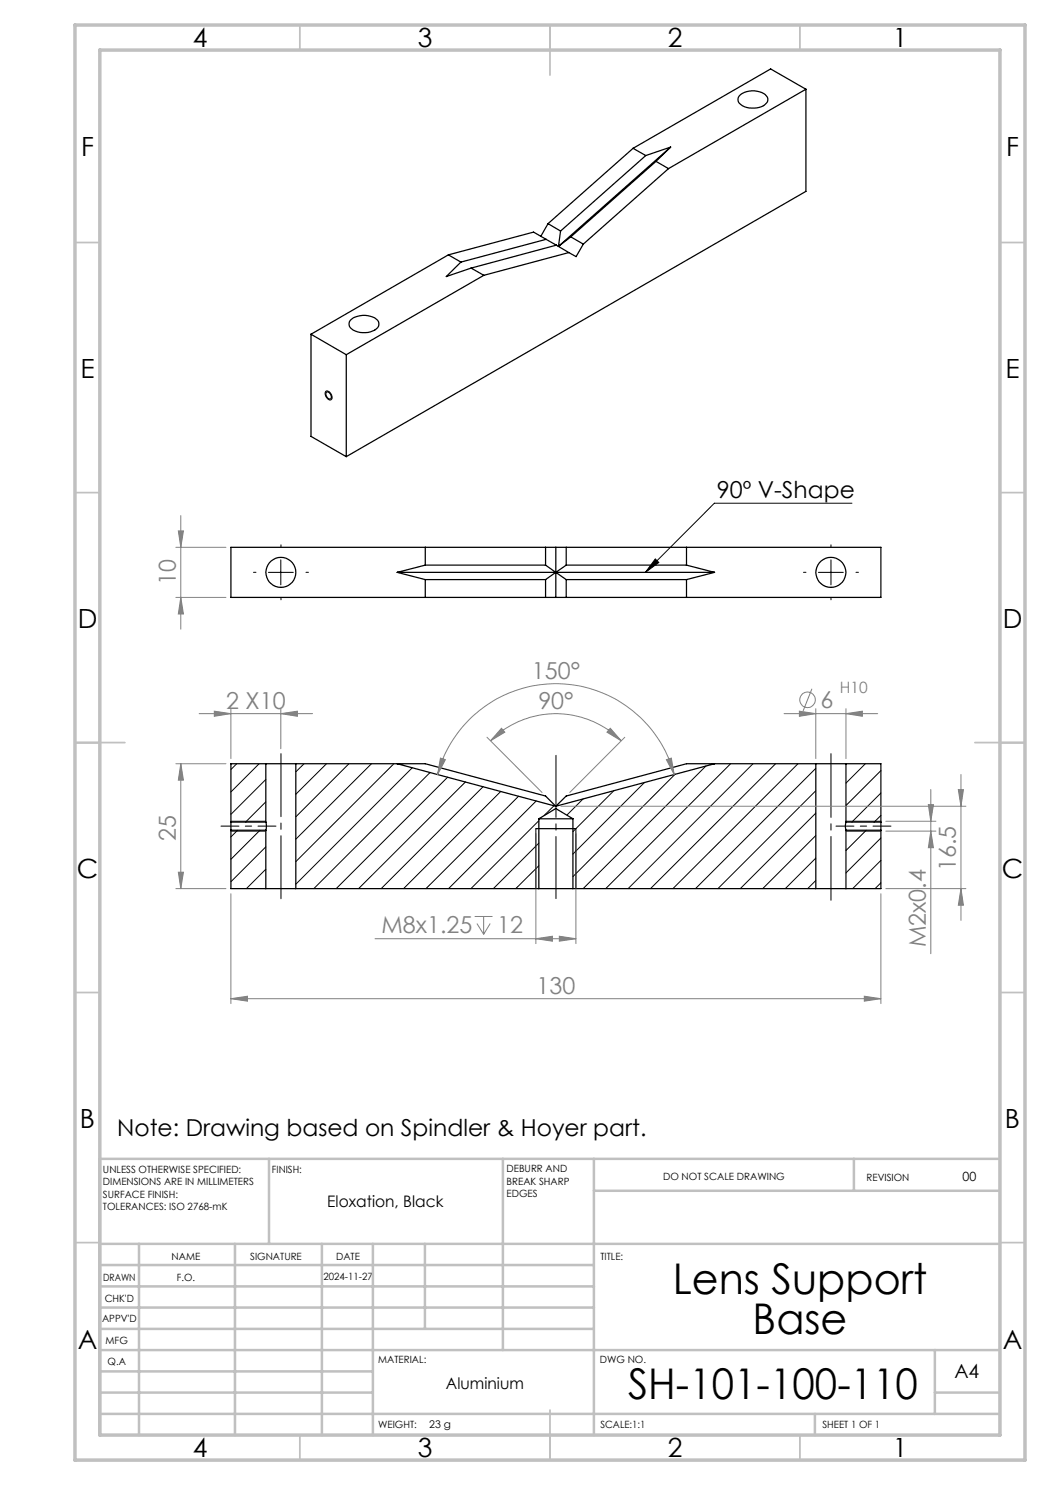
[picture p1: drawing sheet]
<svg xmlns="http://www.w3.org/2000/svg" width="210mm" height="297mm" viewBox="0 0 210 297" stroke-linecap="round" stroke-linejoin="round" font-family="sans-serif">
<g fill="none" stroke="#000" stroke-width=".2">
<path d="M65.1 78.3a1 1 0 0 1 1.3 1.1v.4a.59 .59 0 0 1-.6 .2 .59 .59 0 0 1-.5-.5l-.3-.7zM53.7 114.5h5M56.2 112v5M131.1 111.8l.7 .7-2.7 2zM163.7 114.5h5M166.2 112v5M170.4 100.6h-27.5l-13.8 13.9M47.3 152.7l-1.1 1.2M51.8 152.7l-5.6 5.7M53.2 155.9l-7 7M60.8 152.7l-1.6 1.7M65.3 152.7l-6.1 6.2"/>
<path d="M69.8 152.7l-10.6 10.7M74.3 152.7l-15.1 15.1M78.8 152.7l-19.6 19.6M82.4 153.6l-23.2 23.2M86 154.5l-23.2 23.2M89.5 155.4l-22.3 22.3M93.1 156.4l-21.4 21.3M96.6 157.3l-20.4 20.4M100.2 158.3l-19.5 19.4M103.7 159.2l-18.5 18.5M116.6 159.8l-3.2 3.2M122.8 158.1l-8.2 8.2"/>
<path d="M128.9 156.5l-14.3 14.3M135 154.8l-20.4 20.5M141.2 153.2l-24.6 24.5M146.1 152.7l-25 25M150.6 152.7l-25 25M155.1 152.7l-25 25M159.6 152.7l-25 25M163.2 153.7l-24.1 24M163.2 158.1l-19.6 19.6M173.1 152.7l-3.9 3.9M176.2 154.1l-7 7M176.2 158.6l-5.8 5.8"/>
<path d="M46.2 164.2h7M46.2 166.2h7M47.5 166l-1.3 1.4M52 166l-5.8 5.9M53.2 169.4l-7 7M53.2 173.8l-3.9 3.9M53.2 160.4l-4.1 4M107.2 165.7v12M107.2 160.2l-17.5 17.5M107.8 164.1l-13.6 13.6M107.8 168.6l-9.1 9.1M107.8 173.1l-4.6 4.6"/>
<path d="M107.8 177.6l-.1 .1M110.8 161.1l-2 2M115.2 165.7v12M163.2 162.6l-15.1 15.1M163.2 167.1l-10.7 10.6M163.2 171.6l-6.1 6.1M163.2 176.1l-1.7 1.6M169.2 164.2h7M169.2 166.2h7M173.2 166l-4 4.1M176.2 163.1l-1.4 1.3M176.2 167.6l-7 7"/>
<path d="M176.2 172.1l-5.7 5.6M176.2 176.6l-1.2 1.1"/>
</g>
<g fill="none" stroke="#000" stroke-width=".25">
<path d="M147.8 19.2a4.1 4.1 0 0 1 5.5 0 1.21 1.21 0 0 1-.6 1.9 4 4 0 0 1-5-.7 1.17 1.17 0 0 1 .1-1.2zM161.2 17.8l-27.5 15.9M161.2 17.8v20.5l-91.9 53M161.2 17.8l-7.1-4-27.5 15.9M126.6 29.7l2.6 1.4M126.6 29.7l-17 15M129.2 31.1l-17.1 15.1M131.2 32.3l-17 15.1M131.2 32.3l2.5 1.4M133.7 33.7l-17 15.1M134.1 29.4l-2.9 2.9M134.1 29.4l-22.4 19.9"/>
<path d="M134.1 29.4l-4.9 1.7M89.7 51l-27.5 15.8M89.7 51l2.5 1.4M92.2 52.4l-2.9 2.9 4.9-1.7M94.2 53.6l2.6 1.5M96.8 55.1l-27.5 15.8M109.2 47.9l-17 4.5M109.2 47.9l2.1 1.1M109.2 47.9l-2.5-1.5-17 4.6M109.6 44.7l2.5 1.5M109.6 44.7l-1.4 2.6M111.3 49l2.5 1.5"/>
<path d="M111.3 49l-17.1 4.6M112.1 46.2l-.4 3.1M113.8 50.5l-17 4.6M114.2 47.4l2.5 1.4M114.2 47.4l-2.5 1.9M116.7 48.8l-1.5 2.5-1.4-.8M62.2 66.8l7.1 4.1M62.2 66.8v20.5l7.1 4M65.3 78.4a.85 .85 0 0 1 .8 .5 .85 .85 0 0 1-.1 .9 1.01 1.01 0 0 1-.7-1.4zM69.3 70.9v20.4M70.1 64.1a4.3 4.3 0 0 1 5.4 0 1.29 1.29 0 0 1-.6 1.9 4.1 4.1 0 0 1-5-.7 1.25 1.25 0 0 1 .2-1.2zM46.2 109.5h130v10h-130z"/>
<path d="M79.4 114.5l5.7 1.4M79.4 114.5h63.5M85.1 109.5v3.5M85.1 115.9v3.6M85.1 113l-5.7 1.5M85.1 113h24M85.1 115.9h24M109.1 113l2.1 1.5M109.1 109.5v3.5M109.1 115.9v3.6M111.2 114.5l-2.1 1.4M111.2 114.5l2 1.4"/>
<path d="M111.2 109.5v10M113.2 113h24.1M113.2 109.5v3.5M113.2 115.9v3.6M113.2 115.9h24.1M113.2 113l-2 1.5M137.3 109.5v3.5M137.3 115.9v3.6M137.3 113l5.6 1.5M142.9 114.5l-5.6 1.4M53.2 152.7h6M53.2 152.7v11.7"/>
<path d="M53.2 152.7h-7v11.7M59.2 152.7v25M59.2 152.7h25.9l24 6.5 2.1 2.1M79.4 152.7l31.8 8.6M142.9 152.7l-31.7 8.6M163.2 152.7h6M163.2 152.7v25M163.2 152.7h-25.9l-24.1 6.5-2 2.1M169.2 152.7v11.7M169.2 152.7h7v11.7M46.2 164.4v1.6M46.2 164.4h7"/>
<path d="M46.2 166h7M46.2 166v11.7h7M53.2 164.4l.1 .5-.1 1.1M53.2 177.7h6M53.2 166v11.7M59.2 177.7h48.6M107.2 165.7h8M107.8 163.8h6.8M107.8 177.7h6.8M107.8 163.8v13.9M107.8 163.8l3.4-2.1 3.4 2.1M114.6 163.8v13.9"/>
<path d="M114.6 177.7h48.6M163.2 177.7h6M169.2 164.4l-.1 .8 .1 .8M169.2 164.4h7M169.2 166h7M169.2 166v11.7M176.2 164.4v1.6M176.2 166v11.7h-7"/>
<circle cx="56.2" cy="114.5" r="2.99"/>
<circle cx="166.2" cy="114.5" r="2.99"/>
</g>
<g fill="none" stroke="#808080" stroke-width=".2">
<path d="M35.2 119.5h10M35.2 109.5h10M35.7 106.2h1l-.5 3.3zM36.2 119.5l.5 3.3h-1zM36.2 103.1v22.7M162.4 137.8l-1.8 4.4M35.2 152.7h10M36.2 152.7l.5 3.3h-1zM36.2 152.7v25M39.8 142.7h22.7M42.9 142.2l3.3 .5-3.3 .6zM46.2 141.7v10"/>
<path d="M56.2 142.7l3.3-.5v1.1zM56.2 141.7v8.1M87.5 154.9a24.5 24.5 0 0 1 23.7-18.2 24.5 24.5 0 0 1 23.6 18.2M88.1 151.6l1 .3-1.6 3zM97.4 147.5l11 11M98.1 148.2a18.4 18.4 0 0 1 26.1 0M100.3 145.7l.7 .7-2.9 1.8zM122.1 145.7l2.1 2.5-2.8-1.8zM125 147.5l-11.1 11M133.3 151.9l1-.3 .5 3.3zM156.8 142.7h18.7M159.9 142.2l3.3 .5-3.3 .6z"/>
<path d="M163.2 141.7v10M169.2 142.7l3.3-.5v1.1zM169.2 141.7v10M186.2 157.9v32.8M191.7 157.9h1l-.5 3.4zM192.2 154.9v29.2M35.2 177.7h10M35.7 174.4h1l-.5 3.3zM46.2 178.7v22M107.2 166.8v21.9M112.2 161.3h81M115.2 166.8v21.9"/>
<path d="M176.2 178.7v22M177.2 177.7h16M177.2 164.2h10M177.2 166.2h10M185.7 160.9h1l-.5 3.3zM186.2 166.2l.5 3.3h-1zM192.2 177.7l.5 3.3h-1zM46.2 199.7l3.3-.5v1zM46.2 199.7h130M75 187.7h40.2M94.9 183.3h3.6M95.4 184.7l1.3 2.2"/>
<path d="M96.7 183.3v3.6M98 184.7l-1.3 2.2M107.2 187.7l3.3-.4v.9zM111.9 187.3l3.3 .4-3.3 .5zM172.9 199.2l3.3 .5-3.3 .5z"/>
<circle cx="161.5" cy="140" r="1.55"/>
</g>
<path d="M44.2 165.2h11M178.2 165.2h-11" fill="none" stroke="#000" stroke-width=".2" stroke-dasharray="15.2 1.3 1.3 1.3" stroke-dashoffset="11.6"/>
<path d="M111.2 151.1v28.6" fill="none" stroke="#000" stroke-width=".2" stroke-dasharray="15.2 1.3 1.3 1.3" stroke-dashoffset="2.8"/>
<path d="M56.2 179.8v-29.1" fill="none" stroke="#000" stroke-width=".2" stroke-dasharray="15.2 1.3 1.3 1.3" stroke-dashoffset="2.6"/>
<path d="M166.2 150.7v29.4" fill="none" stroke="#000" stroke-width=".2" stroke-dasharray="15.2 1.3 1.3 1.3" stroke-dashoffset="2.5"/>
<path d="M51.2 114.5h-.5M56.2 109.5v-.5M56.2 119.5v.5M61.2 114.5h.5M161.2 114.5h-.5M166.2 109.5v-.5M166.2 119.5v.5M171.2 114.5h.5" fill="none" stroke="#000" stroke-width=".2" stroke-dasharray="15.2 1.3 1.3 1.3"/>
<g fill="none" stroke="#c0c0c0" stroke-width=".35">
<path d="M60 5v5M110 5v10M160 5v5M15 48.5h5M200 48.5h5M15 98.5h5M200 98.5h5M15 148.5h10M195 148.5h10M15 198.5h5M200 198.5h5M15 248.5h5"/>
<path d="M200 248.5h5M60 287v5M110 282v10M160 287v5"/>
</g>
<g fill="none" stroke="#c0c0c0" stroke-width=".5">
<path d="M53.8 231.8v17M100.6 231.8v38.2M118.8 231.8v55.2M118.8 238.2h81.2M170.8 231.8v6.4M200 231.8h-180v55.2M20 248.8h180M20 257.3h98.8M20 253h98.8M27.8 248.8v38.2M47 248.8v38.2M64.4 248.8v38.2"/>
<path d="M74.6 248.8v38.2M85 248.8v17M20 265.8h98.8M20 261.5h98.8M20 278.5h54.6M20 274.3h54.6M20 270h180M187 278.5h13M187 270v12.8M20 282.8h180M163 282.8v4.2"/>
</g>
<path d="M15 5h190v287h-190zM20 10h180v277h-180z" fill="none" stroke="#c0c0c0" stroke-width=".7"/>
<path d="M131.1 111.8l.7 .7-2.7 2z" fill="#000"/>
<g fill="#808080">
<path d="M133.3 151.9l1-.3 .5 3.3zM88.1 151.6l1 .3-1.6 3z"/>
<path d="M111.9 187.3l3.3 .4-3.3 .5zM107.2 187.7l3.3-.4v.9zM172.9 199.2l3.3 .5-3.3 .5zM46.2 199.7l3.3-.5v1z"/>
<path d="M42.9 142.2l3.3 .5-3.3 .6zM56.2 142.7l3.3-.5v1.1zM159.9 142.2l3.3 .5-3.3 .6zM169.2 142.7l3.3-.5v1.1z"/>
<path d="M122.1 145.7l2.1 2.5-2.8-1.8zM100.3 145.7l.7 .7-2.9 1.8z"/>
<path d="M35.7 174.4h1l-.5 3.3zM36.2 152.7l.5 3.3h-1zM192.2 177.7l.5 3.3h-1zM191.7 157.9h1l-.5 3.4zM36.2 119.5l.5 3.3h-1zM35.7 106.2h1l-.5 3.3z"/>
<path d="M185.7 160.9h1l-.5 3.3zM186.2 166.2l.5 3.3h-1z"/>
</g>
<g font-size="8.5">
<text x="134.5" y="258.8">Lens Support</text>
<text x="150.5" y="266.9">Base</text>
<text x="125.6" y="279.7">SH-101-100-110</text>
</g>
<g font-size="5.3">
<text x="38.5" y="9.5">4</text>
<text x="83.5" y="9.5">3</text>
<text x="133.6" y="9.5">2</text>
<text x="178.6" y="9.5">1</text>
<text x="16.2" y="31.3">F</text>
<text x="201.2" y="31.3">F</text>
<text x="16.1" y="75.5">E</text>
<text x="201.1" y="75.5">E</text>
<text x="15.5" y="125.5">D</text>
<text x="200.5" y="125.5">D</text>
<text x="15.4" y="175.5">C</text>
<text x="200.4" y="175.5">C</text>
<text x="16" y="225.5">B</text>
<text x="201" y="225.5">B</text>
<text x="15.5" y="269.8">A</text>
<text x="200.5" y="269.8">A</text>
<text x="38.5" y="291.5">4</text>
<text x="83.5" y="291.5">3</text>
<text x="133.6" y="291.5">2</text>
<text x="178.6" y="291.5">1</text>
</g>
<g font-size="4.7">
<text x="143.4" y="99.6">90º V-Shape</text>
<text x="23.4" y="227.3">Note: Drawing based on Spindler &amp; Hoyer part.</text>
</g>
<g font-size="4.7" fill="#808080">
<text x="35.2" y="117" transform="rotate(-90 35.2 117)">10</text>
<text x="106.4" y="135.7">150°</text>
<text x="45.2" y="141.7">2 X10</text>
<text x="107.7" y="141.7">90°</text>
<text x="164.1" y="141.7">6</text>
<text x="35.2" y="168.1" transform="rotate(-90 35.2 168.1)">25</text>
<text x="191.2" y="174.2" transform="rotate(-90 191.2 174.2)">16.5</text>
<text x="76.3" y="186.7">M8x1.25</text>
<text x="99.5" y="186.7">12</text>
<text x="185.2" y="189.4" transform="rotate(-90 185.2 189.4)">M2x0.4</text>
<text x="107.3" y="198.7">130</text>
</g>
<text font-size="3.9" x="190.9" y="275.5">A4</text>
<g font-size="3.2">
<text x="65.5" y="241.4">Eloxation, Black</text>
<text x="89.2" y="277.9">Aluminium</text>
</g>
<text font-size="3.1" fill="#808080" x="168" y="138.7">H10</text>
<text font-size="2.5" x="192.5" y="236.1">00</text>
<text font-size="2.1" x="85.8" y="285.6">23 g</text>
<g font-size="2">
<text x="20.6" y="234.6">UNLESS OTHERWISE SPECIFIED:</text>
<text x="20.6" y="237.1">DIMENSIONS ARE IN MILLIMETERS</text>
<text x="20.6" y="239.6">SURFACE FINISH:</text>
<text x="54.4" y="234.6">FINISH:</text>
<text x="101.3" y="234.5">DEBURR AND</text>
<text x="101.3" y="237">BREAK SHARP</text>
<text x="101.3" y="239.5">EDGES</text>
<text x="132.6" y="236">DO NOT SCALE DRAWING</text>
<text x="173.3" y="236.2">REVISION</text>
<text x="20.6" y="242.1">TOLERANCES: ISO 2768-mK</text>
<text x="34.3" y="252">NAME</text>
<text x="50" y="251.9">SIGNATURE</text>
<text x="67.2" y="251.9">DATE</text>
<text x="120.1" y="251.9">TITLE:</text>
<text x="20.6" y="256.1">DRAWN</text>
<text x="35.3" y="256.1">F.O.</text>
<text x="64.7" y="255.9">2024-11-27</text>
<text x="20.9" y="260.3">CHK'D</text>
<text x="20.4" y="264.4">APPV'D</text>
<text x="21.1" y="268.8">MFG</text>
<text x="21.5" y="273">Q.A</text>
<text x="75.6" y="272.5">MATERIAL:</text>
<text x="120" y="272.5">DWG NO.</text>
<text x="75.6" y="285.5">WEIGHT:</text>
<text x="120.1" y="285.6">SCALE:1:1</text>
<text x="164.5" y="285.6">SHEET 1 OF 1</text>
</g>
</svg>
